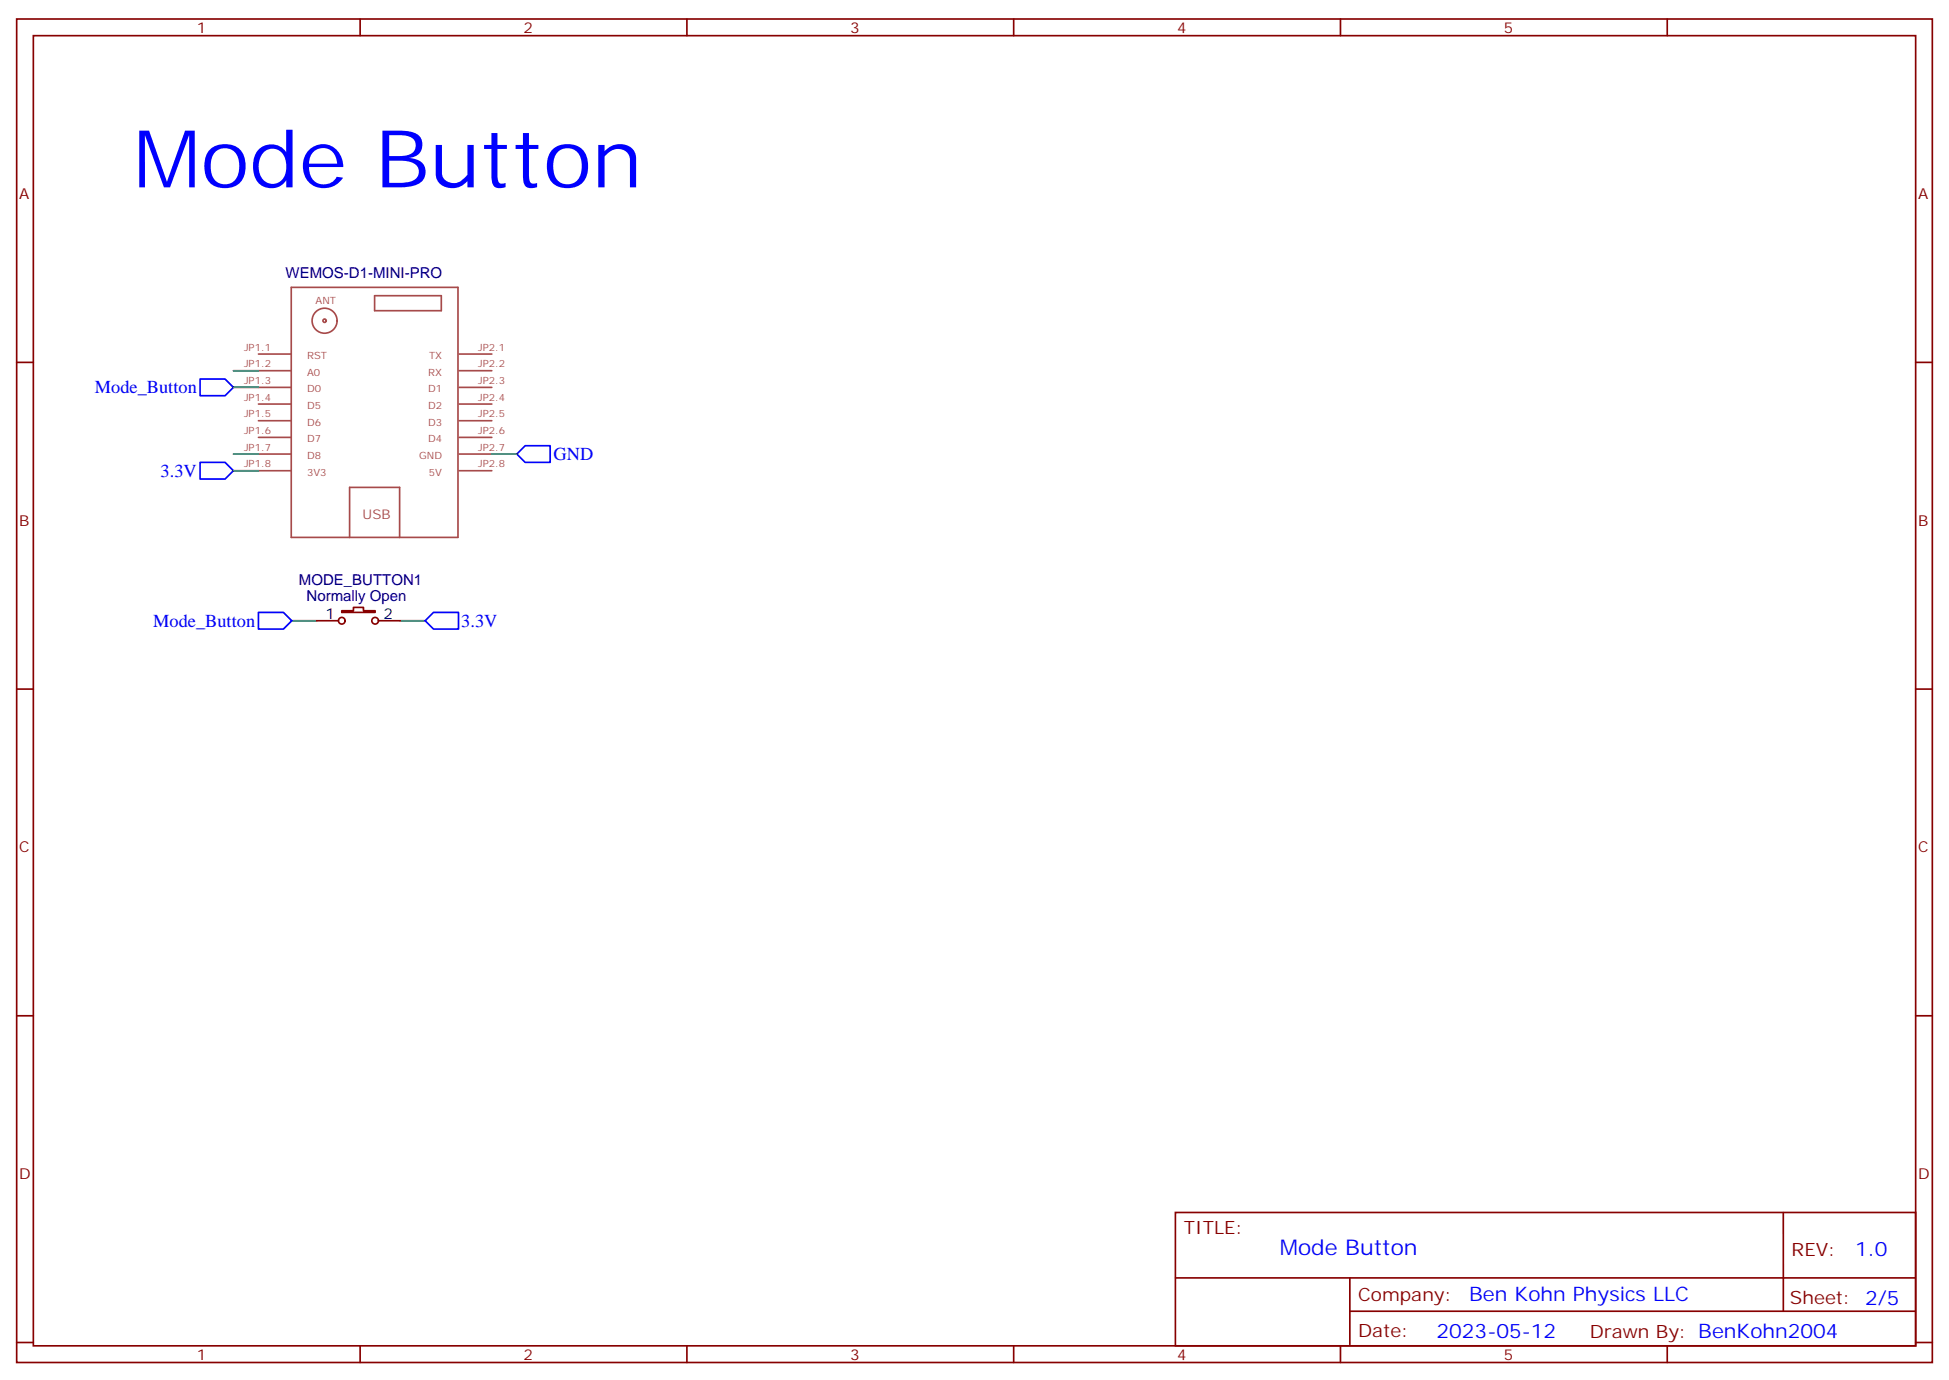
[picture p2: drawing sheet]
<svg xmlns="http://www.w3.org/2000/svg" width="412mm" height="292mm" viewBox="0 0 412 292" stroke-linecap="round" stroke-linejoin="round" font-family="sans-serif">
<g fill="none" stroke="#870000" stroke-width=".35">
<path d="M3.5 4h405.4v284.4h-405.4zM7.1 7.5h398.2v277.3h-398.2zM76.2 4v3.5M145.3 4v3.5M214.5 4v3.5M283.6 4v3.5M352.8 4v3.5M3.5 76.7h3.6M405.3 76.7h3.6M67 131.4h4.6M72.3 129.3h2.5v-.7h2.1v.7h2.5v.3h-7.1zM80.1 131.4h4.6"/>
<path d="M3.5 145.8h3.6M405.3 145.8h3.6M3.5 215h3.6M405.3 215h3.6M248.7 256.6h156.6v28.2h-156.6zM377.3 256.6v20.9M248.7 270.5h156.5M285.6 277.5h119.6M285.6 270.5v14.1M3.5 284.1h3.6M76.2 284.8v3.6M145.3 284.8v3.6"/>
<path d="M214.5 284.8v3.6M283.6 284.8v3.6M352.8 284.8v3.6M405.3 284.1h3.6"/>
<circle cx="72.3" cy="131.4" r=".71"/>
<circle cx="79.4" cy="131.4" r=".71"/>
</g>
<path d="M49.4 78.5h5.3M49.4 99.6h5.3M49.4 96.1h5.3M49.4 82h5.3M104.1 96.1h5.3M61.7 131.4h5.3M84.7 131.4h5.3" fill="none" stroke="#008700" stroke-width=".35"/>
<path d="M42.3 97.9h5.3l1.8 1.7-1.8 1.8h-5.3zM42.3 80.2h5.3l1.8 1.8-1.8 1.7h-5.3zM109.4 96.1l1.7-1.8h5.3v3.6h-5.3zM54.7 129.6h5.3l1.7 1.8-1.7 1.7h-5.3zM90 131.4l1.7-1.8h5.3v3.5h-5.3z" fill="none" stroke="#00f" stroke-width=".35"/>
<g fill="none" stroke="#a64a4a" stroke-width=".35">
<path d="M54.7 74.9h6.9M54.7 78.5h6.9M61.6 60.8h35.3v52.9h-35.3zM79.3 62.6h14.1v3.2h-14.1zM97.1 74.9h7M97.1 78.5h7M54.7 82h6.9M54.7 85.5h6.9M54.7 89h6.9M54.7 92.6h6.9M54.7 96.1h6.9M54.7 99.6h6.9"/>
<path d="M97.1 82h7M97.1 85.5h7M97.1 89h7M97.1 92.6h7M97.1 96.1h7M97.1 99.6h7M74 113.7v-10.5h10.6v10.5"/>
<circle cx="68.7" cy="67.9" r="2.65"/>
<circle cx="68.7" cy="67.9" r=".35"/>
</g>
<text font-size="16.9" fill="#00f" x="28.2" y="39.7">Mode Button</text>
<text font-size="4.6" fill="#00f" x="270.8" y="265.6">Mode Button</text>
<g font-size="4.2" fill="#00f">
<text x="392.5" y="265.9">1.0</text>
<text x="310.9" y="275.4">Ben Kohn Physics LLC</text>
<text x="304" y="283.2">2023-05-12</text>
</g>
<g font-size="3.9" fill="#00f">
<text x="20.1" y="83.3">Mode_Button</text>
<text x="34" y="100.9">3.3V</text>
<text x="117.1" y="97.4">GND</text>
<text x="32.4" y="132.6">Mode_Button</text>
<text x="97.6" y="132.6">3.3V</text>
</g>
<g font-size="3.9" fill="#800">
<text x="250.5" y="261.2">TITLE:</text>
<text x="379.1" y="265.9">REV:</text>
<text x="287.4" y="275.4">Company:</text>
<text x="378.7" y="276">Sheet: 2/5</text>
<text x="287.4" y="283.1">Date:</text>
<text x="336.4" y="283.2">Drawn By: BenKohn2004</text>
</g>
<g font-size="3.2" fill="#800">
<text x="41.6" y="7">1</text>
<text x="110.8" y="7">2</text>
<text x="179.9" y="7">3</text>
<text x="249.1" y="7">4</text>
<text x="318.2" y="7">5</text>
<text x="4.1" y="42.1">A</text>
<text x="405.9" y="42.1">A</text>
<text x="4.1" y="111.3">B</text>
<text x="405.9" y="111.3">B</text>
<text x="4.1" y="180.4">C</text>
<text x="405.9" y="180.4">C</text>
<text x="4.1" y="249.6">D</text>
<text x="405.9" y="249.6">D</text>
<text x="41.6" y="287.8">1</text>
<text x="110.8" y="287.8">2</text>
<text x="179.9" y="287.8">3</text>
<text x="249.1" y="287.8">4</text>
<text x="318.2" y="287.8">5</text>
</g>
<g font-size="3.2" fill="#000080">
<text x="60.4" y="58.8">WEMOS-D1-MINI-PRO</text>
<text x="63.3" y="123.7">MODE_BUTTON1</text>
<text x="64.9" y="127.2">Normally Open</text>
</g>
<g font-size="3.2">
<text x="68.9" y="131">1</text>
<text x="81.1" y="131">2</text>
</g>
<text font-size="2.8" fill="#a54b4b" x="76.7" y="109.9">USB</text>
<g font-size="2.1" fill="#a54b4b">
<text x="66.8" y="64.3">ANT</text>
<text x="51.7" y="74.2">JP1.1</text>
<text x="51.7" y="77.8">JP1.2</text>
<text x="65" y="76">RST</text>
<text x="90.8" y="76">TX</text>
<text x="101.2" y="74.2">JP2.1</text>
<text x="101.2" y="77.8">JP2.2</text>
<text x="51.7" y="81.3">JP1.3</text>
<text x="65" y="79.5">A0</text>
<text x="65" y="83">D0</text>
<text x="90.6" y="83">D1</text>
<text x="90.6" y="79.5">RX</text>
<text x="101.2" y="81.3">JP2.3</text>
<text x="51.7" y="84.8">JP1.4</text>
<text x="51.7" y="88.3">JP1.5</text>
<text x="65" y="86.6">D5</text>
<text x="90.6" y="86.6">D2</text>
<text x="101.2" y="84.8">JP2.4</text>
<text x="101.2" y="88.3">JP2.5</text>
<text x="51.7" y="91.9">JP1.6</text>
<text x="51.7" y="95.4">JP1.7</text>
<text x="65" y="90.1">D6</text>
<text x="65" y="93.6">D7</text>
<text x="90.6" y="90.1">D3</text>
<text x="90.6" y="93.6">D4</text>
<text x="101.2" y="91.9">JP2.6</text>
<text x="101.2" y="95.4">JP2.7</text>
<text x="51.7" y="98.9">JP1.8</text>
<text x="65" y="97.1">D8</text>
<text x="65" y="100.7">3V3</text>
<text x="88.7" y="97.1">GND</text>
<text x="90.8" y="100.7">5V</text>
<text x="101.2" y="98.9">JP2.8</text>
</g>
</svg>
